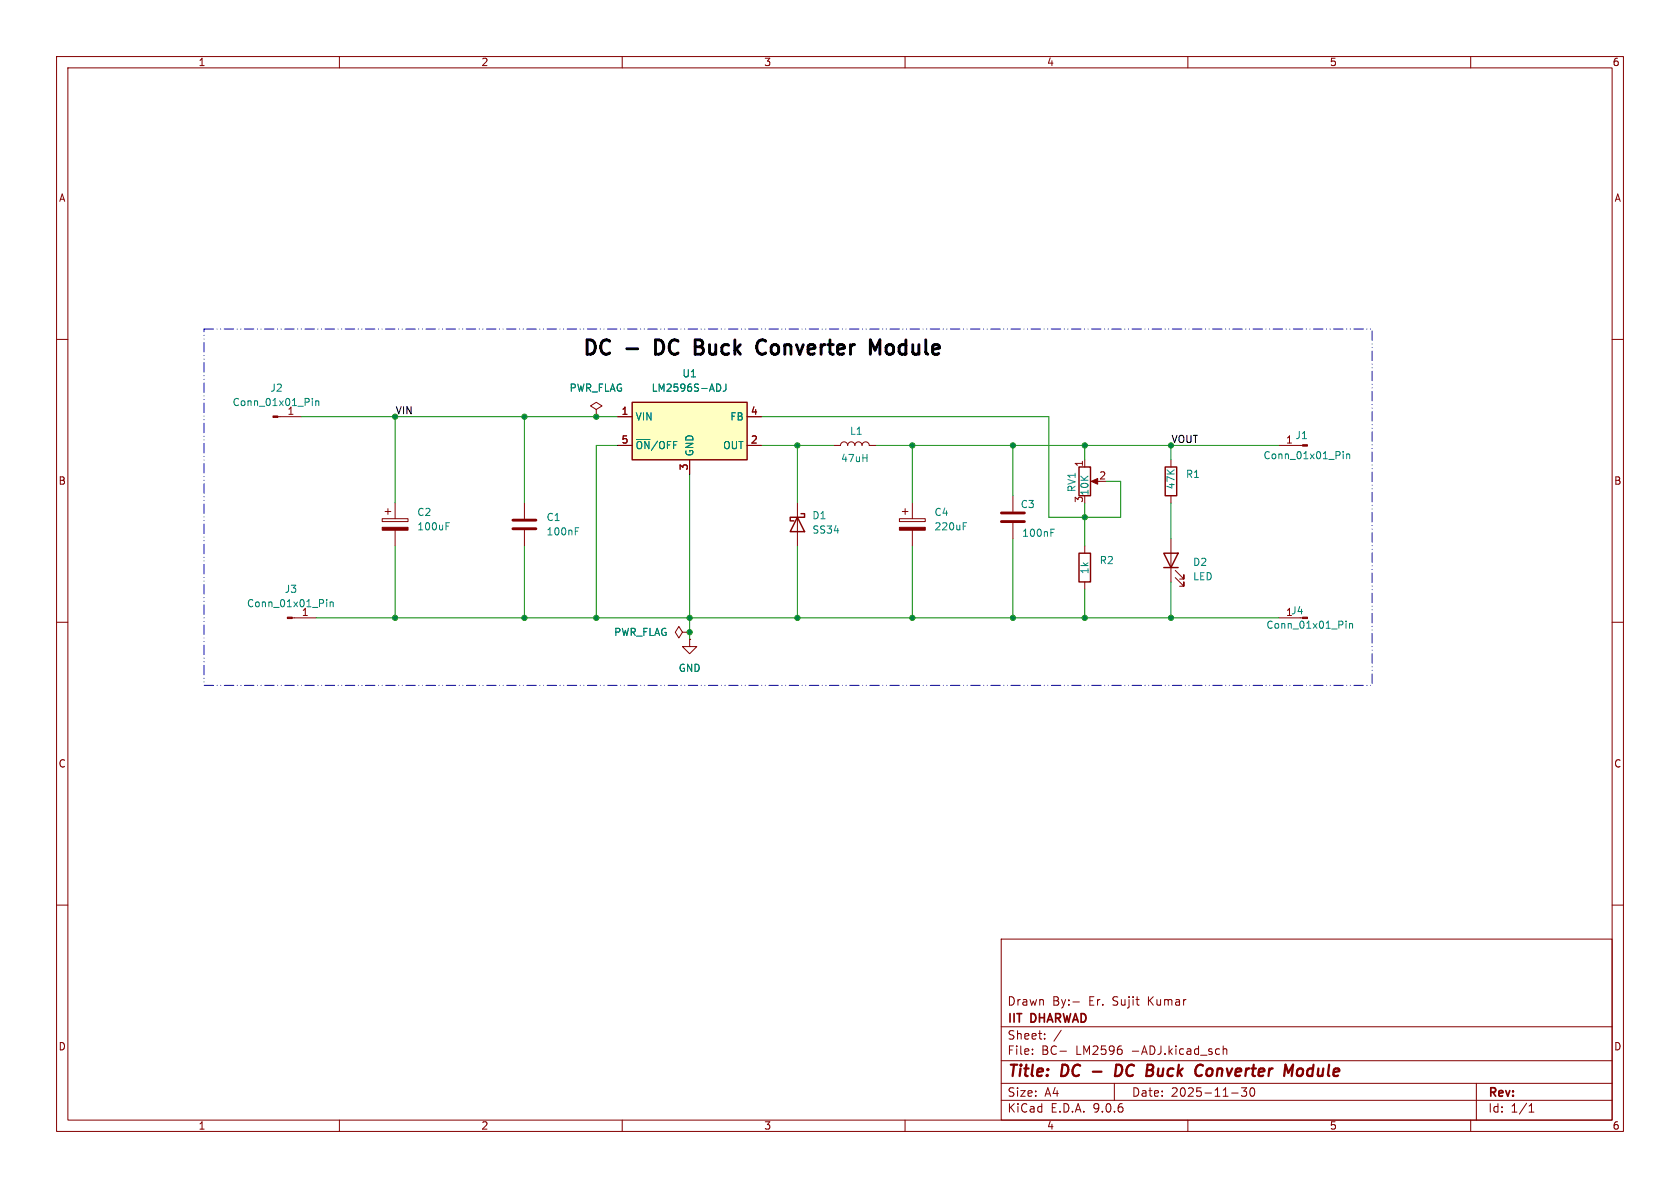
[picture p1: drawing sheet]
<svg xmlns="http://www.w3.org/2000/svg" width="297mm" height="210mm" viewBox="0 0 297 210" stroke-linecap="round" stroke-linejoin="round" font-family="sans-serif">
<path d="M0 0h297v210h-297z" fill="#fff" stroke="#fff" stroke-width=".18"/>
<g fill="none" stroke="#840000" stroke-width=".18">
<path d="M10 10h277v190h-277zM12 12h273v186h-273zM60 10v2M110 10v2M160 10v2M210 10v2M260 10v2M10 60h2M49.1 73.7h4.2M105.4 72.4l1-.6-1-.7-1 .7 1 .6v1.3M105.4 73.7h.1M285 60h2"/>
<path d="M67.6 91.7h4.5v.5h-4.5zM68.1 90.4h1M68.6 89.9v1M69.8 88.9v2.8M69.8 93.7v2.8M92.7 88.9v2.8M92.7 93.7v2.8M179.1 87.6v2.8M179.1 92.5v2.8M10 110h2M51.7 109.2h4.2M285 110h2"/>
<path d="M10 160h2M177 166h108v32h-108zM189.7 177.1h1.1M285 160h2M60 198v2M110 198v2M160 198v2M177 194.5h108M177 191.5h108M177 187.5h108M177 181.5h108M182.5 186.3v.1"/>
<path d="M182.5 185.5v.1M184.7 183.6v.1M184.7 182.8v.1M187.4 185.8h1.1M187.6 182.1l-1.3 2M197 191.5v3M210 198v2M215.2 185.4l.4 .1M215.6 186.3l-.4 .1M216.2 185.5l.3-.1 .3 .1 .1 .9M216.2 184.9v1.5M217.7 193.2h1.2"/>
<path d="M219.5 192.3h.9l-.5 .6 .4 .1v.7l-.2 .1h-.4l-.2-.1M221.1 192.4l.2-.1a.81 .81 0 0 1 .6 .6 .81 .81 0 0 1-.3 .8l-.1 .1a.81 .81 0 0 1-.4-1.4zM260 198v2M261 191.5v6.5M270.3 196.6h.9M270.3 195.5l.4-.4v1.5"/>
</g>
<path d="M193.2 189.4h1.5M198.1 188.3l-.7-.1-.3 2h.5l.5-.3M214 188.9a.62 .62 0 0 0-.7 .4v.7a.52 .52 0 0 0 .8 .1M229.4 189.1a.52 .52 0 0 1 .6-.2 .52 .52 0 0 1 .4 .4l-.1 .5a.55 .55 0 0 1-.5 .4 .55 .55 0 0 1-.5-.4z" fill="none" stroke="#840000" stroke-width=".4"/>
<path d="M90.7 91.9h4M90.7 93.5h4M177 90.7h4.1M177 92.2h4.1" fill="none" stroke="#840000" stroke-width=".51"/>
<g fill="none" stroke="#008484" stroke-width=".18">
<path d="M55.2 70.4v.2M55.2 70.9v.8M55.8 70.9v.8M55.8 71l.2-.1h.3l.1 .8M78.9 93h.4M78.9 92.4h.6M101.7 93.9h.4M101.7 93.3h.6M185.8 94.1h.4M185.8 93.5h.6M57.8 106v.1M57.8 106.4v.9"/>
<path d="M58.4 106.4v.9M58.4 106.5l.1-.1 .3 .1 .1 .8"/>
</g>
<g fill="#840000" stroke="#840000" stroke-width=".18">
<path d="M50.8 109.1h.9v.2h-.9z"/>
<path d="M48.3 73.5h.8v.3h-.8z"/>
<path d="M67.6 93.2h4.5v.5h-4.5z"/>
</g>
<path d="M111.8 71.1h20.3v10.2h-20.3z" fill="#ffffc2"/>
<path d="M111.8 71.1h20.3v10.2h-20.3zM141 91.4l1.2 2.6h-2.5zM141.6 90.8h.6v.6h-2.5v.7h.6M190.8 82.6h2v5h-2zM190.8 97.8h2v5.1h-2zM205.7 97.8h2.6l-1.3 2.5zM206 82.6h2v5h-2zM205.7 100.3h2.6" fill="none" stroke="#840000" stroke-width=".25"/>
<g fill="none" stroke="#840000" stroke-width=".18">
<path d="M105.4 73.7h.1M109.2 73.7h2.6M109.2 78.7h2.6M132.1 73.7h2.5M132.1 78.7h2.5M147.3 78.7h1.3a.64 .64 0 0 1 .6-.6 .64 .64 0 0 1 .7 .6 .64 .64 0 0 1 .6-.6 .64 .64 0 0 1 .6 .6 .64 .64 0 0 1 .7-.6 .64 .64 0 0 1 .6 .6 .64 .64 0 0 1 .6-.6 .64 .64 0 0 1 .7 .6h1.2M226.1 78.7h4.2M121.9 81.3v2.5M141 88.9v7.6M159 91.7h4.6v.5h-4.6zM159.5 90.4h1M160 89.9v1"/>
<path d="M161.3 88.9v2.8M161.3 93.7v2.8M191.8 81.3v1.3M191.8 96.5v1.3M193.3 85.1h1M207 81.3v1.3M207 87.6v1.3M207 95.3v7.6M120.6 111.8l-.6-1.1-.6 1.1 .6 1 .6-1h1.3M121.9 113v1.3h1.3l-1.3 1.3-1.3-1.3h1.3M121.9 113h.1M121.9 111.8h.1"/>
<path d="M191.8 102.9v1.2M207.8 102.1l1.5 1.5v-.7v.7h-.8M207.8 100.8l1.5 1.6v-.8v.8h-.8M226.1 109.2h3.8"/>
</g>
<path d="M127 67.9a.68 .68 0 0 1 .4 .6 .68 .68 0 0 1-.4 .7M128.3 67.9v.9a.41 .41 0 0 1-.5 .4M237.5 79.8v.1M170.3 93h.4M170.3 92.4h.6M237.5 80.3v.8M238.1 80.3v.8M238.1 80.4l.1-.1h.3l.1 .8M238 109.8v.1M238 110.2v.9M238.6 110.2v.9M238.6 110.3l.2-.1 .3 .1v.8" fill="none" stroke="#008484" stroke-width=".18"/>
<g fill="#840000" stroke="#840000" stroke-width=".18">
<path d="M159 93.2h4.6v.5h-4.6z"/>
<path d="M230.3 78.6h.8v.3h-.8z"/>
<path d="M230.3 109.1h.8v.2h-.8z"/>
<path d="M192.9 85.1l1.2-.5v1z"/>
</g>
<g fill="none" stroke="#008400" stroke-width=".18">
<path d="M53.3 73.7h55.9M69.8 73.7v15.2M92.7 73.7v15.2M109.2 78.7h-3.8v30.5M134.6 78.7h12.7M134.6 73.7h50.8v17.7h12.7v-6.3h-2.5M141 78.7v10.2M154.9 78.7h71.2M161.3 78.7v10.2M179.1 78.7v8.9M191.8 78.7v2.6M207 78.7v2.6"/>
<path d="M69.8 96.5v12.7M92.7 96.5v12.7M121.9 83.8v29.2M141 96.5v12.7M161.3 96.5v12.7M179.1 95.3v13.9M191.8 88.9v7.6M207 88.9v6.4M55.9 109.2h170.2M191.8 104.1v5.1M207 102.9v6.3"/>
</g>
<path d="M110.8 61.7h1.9M122.9 62.6h1M122.9 60.1h.8l.3 .1M122.9 61.3h.8M123.7 61.3l.4 .1M124 61.2l-.3 .1M134.6 60.1l.8 .2M135.4 62.4l-.8 .2M154.7 61.9l.9-1.8v2.5M156.9 61l-.3 .4v.7l.3 .4" fill="none" stroke="#000" stroke-width=".51"/>
<path d="M36.1 58.2h206.5v63h-206.5z" fill="none" stroke="#0000c2" stroke-width=".18" stroke-dasharray="1.7 .6 0 .6 0 .6"/>
<g fill="#008400" stroke="#008400" stroke-width=".18">
<circle cx="141" cy="109.2" r=".46"/>
<circle cx="121.9" cy="111.8" r=".46"/>
<circle cx="207" cy="109.2" r=".46"/>
<circle cx="191.8" cy="109.2" r=".46"/>
<circle cx="179.1" cy="109.2" r=".46"/>
<circle cx="191.8" cy="91.4" r=".46"/>
<circle cx="191.8" cy="78.7" r=".46"/>
<circle cx="179.1" cy="78.7" r=".46"/>
<circle cx="207" cy="78.7" r=".46"/>
<circle cx="69.8" cy="73.7" r=".46"/>
<circle cx="92.7" cy="73.7" r=".46"/>
<circle cx="69.8" cy="109.2" r=".46"/>
<circle cx="92.7" cy="109.2" r=".46"/>
<circle cx="105.4" cy="109.2" r=".46"/>
<circle cx="141" cy="78.7" r=".46"/>
<circle cx="105.4" cy="73.7" r=".46"/>
<circle cx="121.9" cy="109.2" r=".46"/>
<circle cx="161.3" cy="78.7" r=".46"/>
<circle cx="161.3" cy="109.2" r=".46"/>
</g>
<g font-size="3.5">
<text x="102.7" y="63.5">DC</text>
<text x="116.8" y="63.5">DC</text>
<text x="124.8" y="63.5">Buck</text>
<text x="136.9" y="63.5">Converter</text>
<text x="157.8" y="63.5">Module</text>
</g>
<g font-size="2.8" fill="#840000">
<text x="178" y="190.9">Title:</text>
<text x="187.7" y="190.9">DC</text>
<text x="198.8" y="190.9">DC</text>
<text x="205.1" y="190.9">Buck</text>
<text x="214.6" y="190.9">Converter</text>
<text x="231.1" y="190.9">Module</text>
</g>
<g font-size="2.1" fill="#840000">
<text x="178" y="178">Drawn</text>
<text x="186" y="178">By:-</text>
<text x="192.5" y="178">Er.</text>
<text x="196.8" y="178">Sujit</text>
<text x="203.2" y="178">Kumar</text>
<text x="178" y="184">Sheet:</text>
<text x="178" y="181.2">IIT</text>
<text x="182.3" y="181.2">DHARWAD</text>
<text x="178" y="186.7">File:</text>
<text x="184.1" y="186.7">BC-</text>
<text x="190.2" y="186.7">LM2596</text>
<text x="200.2" y="186.7">-ADJ.kicad_sch</text>
<text x="178" y="196.9">KiCad</text>
<text x="178" y="194.1">Size:</text>
<text x="184.7" y="194.1">A4</text>
<text x="185.7" y="196.9">E.D.A.</text>
<text x="193.3" y="196.9">9.0.6</text>
<text x="200" y="194.1">Date:</text>
<text x="207" y="194.1">2025-11-30</text>
<text x="263" y="194.3">Rev:</text>
<text x="263" y="196.9">Id:</text>
<text x="267.1" y="196.9">1/1</text>
</g>
<g font-size="1.8" fill="#840000">
<text x="35" y="11.9">1</text>
<text x="85" y="11.9">2</text>
<text x="135" y="11.9">3</text>
<text x="185" y="11.9">4</text>
<text x="235" y="11.9">5</text>
<text x="285" y="11.9">6</text>
<text x="10.3" y="35.9">A</text>
<text x="285.3" y="35.9">A</text>
<text x="109.8" y="73.4">1</text>
<text x="132.6" y="73.4">4</text>
<text x="109.8" y="78.5">5</text>
<text x="121.7" y="83.3" transform="rotate(-90 121.7 83.3)">3</text>
<text x="132.6" y="78.5">2</text>
<text x="191.5" y="82.6" transform="rotate(-90 191.5 82.6)">1</text>
<text x="227.3" y="78.5">1</text>
<text x="10.3" y="85.9">B</text>
<text x="191.5" y="89" transform="rotate(-90 191.5 89)">3</text>
<text x="194.2" y="84.8">2</text>
<text x="285.3" y="85.9">B</text>
<text x="10.3" y="135.9">C</text>
<text x="285.3" y="135.9">C</text>
<text x="10.3" y="185.9">D</text>
<text x="285.3" y="185.9">D</text>
<text x="35" y="199.9">1</text>
<text x="85" y="199.9">2</text>
<text x="135" y="199.9">3</text>
<text x="185" y="199.9">4</text>
<text x="235" y="199.9">5</text>
<text x="285" y="199.9">6</text>
</g>
<g font-size="1.8" fill="#008484">
<text x="41" y="72">Conn_01x01_Pin</text>
<text x="47.7" y="69.4">J2</text>
<text x="100.6" y="69.4">PWR_FLAG</text>
<text x="115.1" y="69.4">LM2596S-ADJ</text>
<text x="120.5" y="66.9">U1</text>
<text x="50.7" y="73.4">1</text>
<text x="112.3" y="74.5">VIN</text>
<text x="129" y="74.5">FB</text>
<text x="150.2" y="77.1">L1</text>
<text x="228.9" y="77.8">J1</text>
<text x="112.3" y="79.6">~{ON}/OFF</text>
<text x="122.8" y="80.8" transform="rotate(-90 122.8 80.8)">GND</text>
<text x="127.7" y="79.6">OUT</text>
<text x="148.6" y="81.9">47uH</text>
<text x="223.3" y="81.4">Conn_01x01_Pin</text>
<text x="190.3" y="87.1" transform="rotate(-90 190.3 87.1)">RV1</text>
<text x="192.6" y="87.7" transform="rotate(-90 192.6 87.7)">10K</text>
<text x="207.9" y="86.6" transform="rotate(-90 207.9 86.6)">47K</text>
<text x="209.6" y="84.7">R1</text>
<text x="73.7" y="91.4">C2</text>
<text x="73.7" y="94">100uF</text>
<text x="96.5" y="92.3">C1</text>
<text x="96.5" y="94.8">100nF</text>
<text x="143.5" y="92">D1</text>
<text x="143.5" y="94.5">SS34</text>
<text x="165.1" y="91.4">C4</text>
<text x="165.1" y="94">220uF</text>
<text x="180.3" y="90">C3</text>
<text x="180.6" y="95.1">100nF</text>
<text x="192.6" y="101.6" transform="rotate(-90 192.6 101.6)">1k</text>
<text x="194.3" y="99.9">R2</text>
<text x="210.8" y="100.2">D2</text>
<text x="43.6" y="107.5">Conn_01x01_Pin</text>
<text x="50.2" y="105">J3</text>
<text x="210.8" y="102.8">LED</text>
<text x="53.3" y="109">1</text>
<text x="108.5" y="112.6">PWR_FLAG</text>
<text x="223.8" y="111.4">Conn_01x01_Pin</text>
<text x="227.3" y="109">1J4</text>
<text x="119.9" y="119">GND</text>
</g>
<g font-size="1.8">
<text x="69.8" y="73.3">VIN</text>
<text x="207" y="78.4">VOUT</text>
</g>
</svg>
